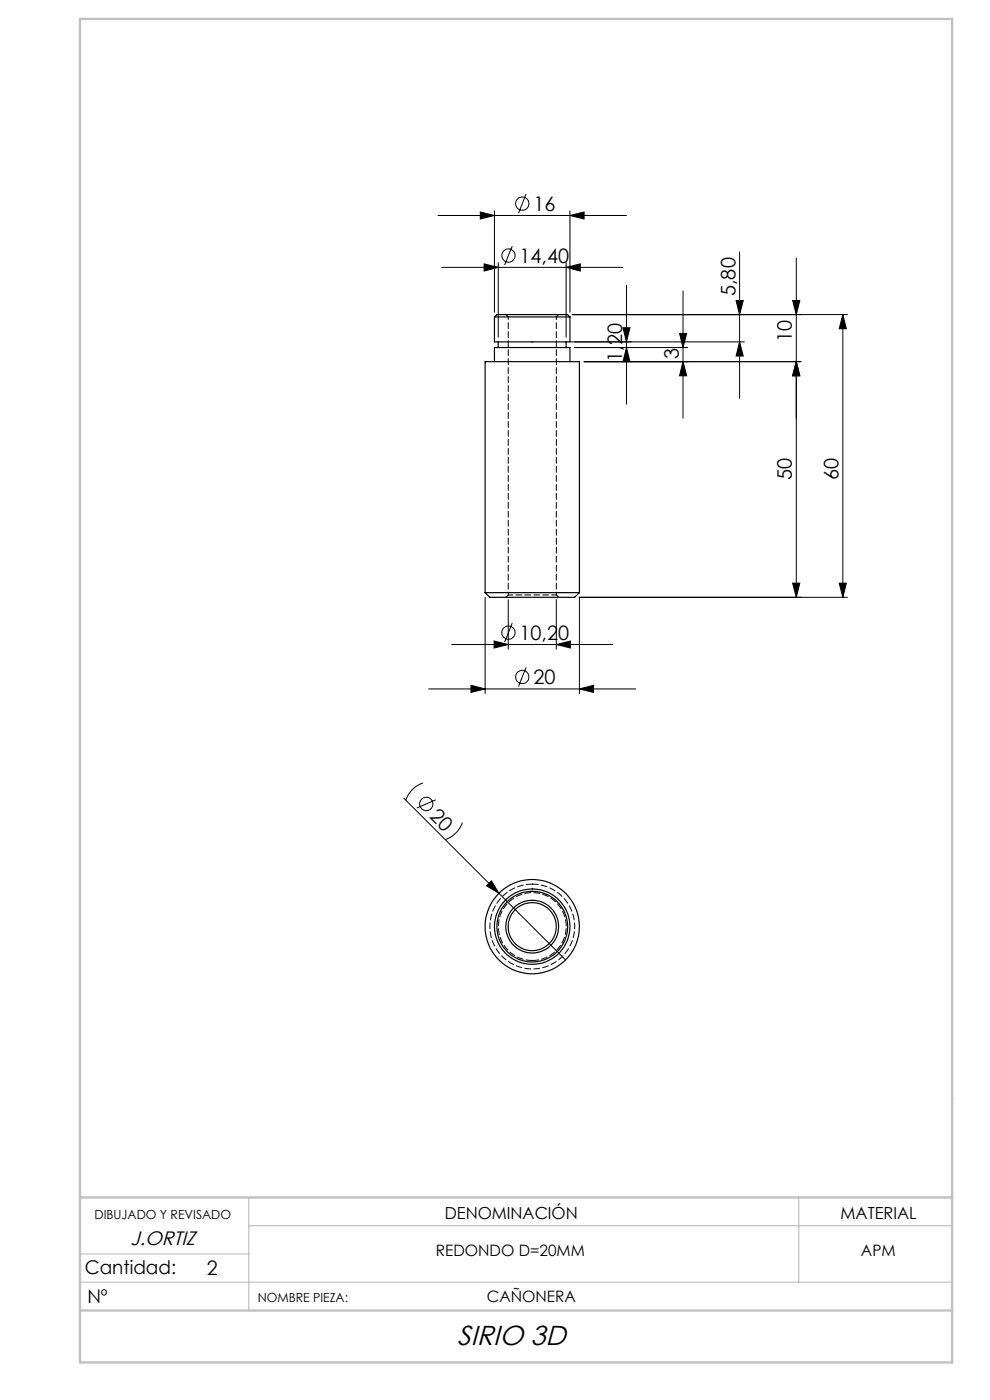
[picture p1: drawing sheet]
<svg xmlns="http://www.w3.org/2000/svg" width="210mm" height="297mm" viewBox="0 0 210 297" stroke-linecap="round" stroke-linejoin="round" font-family="sans-serif">
<g fill="none" stroke="#000" stroke-width=".21">
<path d="M92.9 45.7h40M93.7 56.7h38.4M101.9 45l3 .7-3 .8zM102.7 56l3 .7-3 .8zM104.9 44.7v21.5M105.7 55.7v15.8M108.7 52.2l-1.7 4M111.6 41.2l-1.6 4M120.1 56.7l3-.7v1.5zM120.1 55.7v15.8M120.9 45.7l3-.7v1.5zM120.9 44.7v21.5"/>
<path d="M156.9 53.4v31.1M168.9 54.7v72M121.1 72.5h36.8M121.4 66.7h58.4M121.9 73.7h24M132.2 69.5h1.4l-.7 3zM132.9 73.7l.7 3h-1.4zM132.9 60.5v25.2M144.1 70.7h1.6l-.8 3zM144.9 76.7l.8 3h-1.6zM144.9 61.7v27M156.1 63.7h1.6l-.8 3z"/>
<path d="M156.9 72.5l.8 3h-1.6zM168.1 63.7h1.6l-.8 3zM168.9 76.7l.8 3h-1.6zM169.9 76.7h-46M178.8 66.7v60M178.8 66.7l.7 3h-1.5zM95.8 136.7h34.2M102.9 126.7v20.4M104.8 136l3 .7-3 .8zM107.8 127.2v10.5M108.7 132.2l-1.7 4M118 136.7l3-.7v1.5z"/>
<path d="M118 127.2v10.5M122.9 126.7h56.9M122.9 126.7v20.4M168.1 123.7h1.6l-.8 3zM178 123.7h1.5l-.7 3zM90.9 146.2h44M99.9 145.4l3 .8-3 .7zM111.6 141.6l-1.6 4M122.9 146.2l3-.8v1.5zM85.7 169.3l34.3 34.4M89.7 166.1a5.8 5.8 0 0 0-3.6 3.7M92.4 169.7l-4 1.7"/>
<path d="M98.1 174.5a5.8 5.8 0 0 1-3.7 3.6M103.2 187.9l1-1 1.6 2.6z"/>
<circle cx="107.8" cy="54.2" r="1.41"/>
<circle cx="110.8" cy="43.2" r="1.41"/>
<circle cx="107.9" cy="134.2" r="1.4"/>
<circle cx="110.8" cy="143.6" r="1.4"/>
<circle cx="90.4" cy="170.5" r="1.41"/>
</g>
<path d="M52.8 254v24M169.4 254v18M17 272h185M17 266h35.8M52.8 260h149.2" fill="none" stroke="#c0c0c0" stroke-width=".25"/>
<path d="M17 4h185v285h-185zM17 254h185M17 278h185" fill="none" stroke="#c0c0c0" stroke-width=".5"/>
<g fill="#000">
<path d="M103.2 187.9l1-1 1.6 2.6z"/>
<path d="M101.9 45l3 .7-3 .8zM120.9 45.7l3-.7v1.5zM102.7 56l3 .7-3 .8zM120.1 56.7l3-.7v1.5zM99.9 145.4l3 .8-3 .7zM122.9 146.2l3-.8v1.5zM104.8 136l3 .7-3 .8zM118 136.7l3-.7v1.5z"/>
<path d="M144.9 76.7l.8 3h-1.6zM144.1 70.7h1.6l-.8 3zM132.9 73.7l.7 3h-1.4zM132.2 69.5h1.4l-.7 3zM168.1 123.7h1.6l-.8 3zM168.9 76.7l.8 3h-1.6z"/>
<path d="M156.1 63.7h1.6l-.8 3zM156.9 72.5l.8 3h-1.6zM168.1 63.7h1.6l-.8 3zM168.9 76.7l.8 3h-1.6zM178.8 66.7l.7 3h-1.5zM178 123.7h1.5l-.7 3z"/>
</g>
<g fill="none" stroke="#000" stroke-width=".25">
<path d="M104.9 67.2l.5-.5h15l.5 .5M104.9 67.2h16M104.9 67.2v5.3h16v-5.3M104.9 76.7v-3h16v3M105.7 72.5v1.2M120.1 72.5v1.2M102.9 125.7v-49h20v49M102.9 125.7h20M102.9 125.7l1 1h18l1-1"/>
<circle cx="112.9" cy="196.6" r="8"/>
<circle cx="112.9" cy="196.6" r="7.5"/>
<circle cx="112.9" cy="196.6" r="10"/>
<circle cx="112.9" cy="196.6" r="5.1"/>
<circle cx="112.9" cy="196.6" r="5.6"/>
</g>
<path d="M118 126.2h-10.2" fill="none" stroke="#000" stroke-width=".21" stroke-dasharray="1.3 .6" stroke-dashoffset=".3"/>
<path d="M107.3 66.7l.5 .5M118 67.2l.5-.5M107.8 126.2l-.5 .5M118.5 126.7l-.5-.5" fill="none" stroke="#000" stroke-width=".21" stroke-dasharray="1.3 .6" stroke-dashoffset=".4"/>
<path d="M107.8 67.2v59M118 126.2v-59" fill="none" stroke="#000" stroke-width=".21" stroke-dasharray="1.3 .6" stroke-dashoffset=".7"/>
<path d="M112.9 203.8a7.2 7.2 0 0 1-6.3-10.6 7.2 7.2 0 0 1 12.3-.6 7.2 7.2 0 0 1-5.3 11.1l-.7 .1" fill="none" stroke="#000" stroke-width=".21" stroke-dasharray="1.3 .6" stroke-dashoffset="-.1"/>
<path d="M112.9 187.6a9 9 0 0 1 7.9 13.2 9 9 0 0 1-15.4 .7 9 9 0 0 1 6.7-13.9h.8" fill="none" stroke="#000" stroke-width=".21" stroke-dasharray="1.3 .6"/>
<text font-size="5.8" x="97" y="285.2">SIRIO 3D</text>
<g font-size="4.2">
<text x="113.1" y="44.8">16</text>
<text x="110.2" y="55.8">14,40</text>
<text x="156" y="62.8" transform="rotate(-90 156 62.8)">5,80</text>
<text x="132" y="76.7" transform="rotate(-90 132 76.7)">1,20</text>
<text x="144" y="76.1" transform="rotate(-90 144 76.1)">3</text>
<text x="168" y="72.6" transform="rotate(-90 168 72.6)">10</text>
<text x="168" y="101.9" transform="rotate(-90 168 101.9)">50</text>
<text x="177.9" y="101.9" transform="rotate(-90 177.9 101.9)">60</text>
<text x="110.2" y="135.8">10,20</text>
<text x="113.1" y="145.2">20</text>
<text x="91" y="173.3" transform="rotate(45 91 173.3)">20</text>
<text x="43.8" y="270.4">2</text>
</g>
<text font-size="4.1" x="27.7" y="264.1">J.ORTIZ</text>
<g font-size="4">
<text x="18" y="270.3">Cantidad:</text>
<text x="18.5" y="276.3">Nº</text>
</g>
<g font-size="3.5">
<text x="94.4" y="258.6">DENOMINACIÓN</text>
<text x="178.3" y="258.6">MATERIAL</text>
</g>
<g font-size="3.3">
<text x="92.4" y="266.4">REDONDO D=20MM</text>
<text x="182.6" y="266.4">APM</text>
<text x="103.3" y="276.1">CAÑONERA</text>
</g>
<g font-size="2.7">
<text x="20.1" y="258.6">DIBUJADO Y REVISADO</text>
<text x="54.7" y="276.1">NOMBRE PIEZA:</text>
</g>
</svg>
